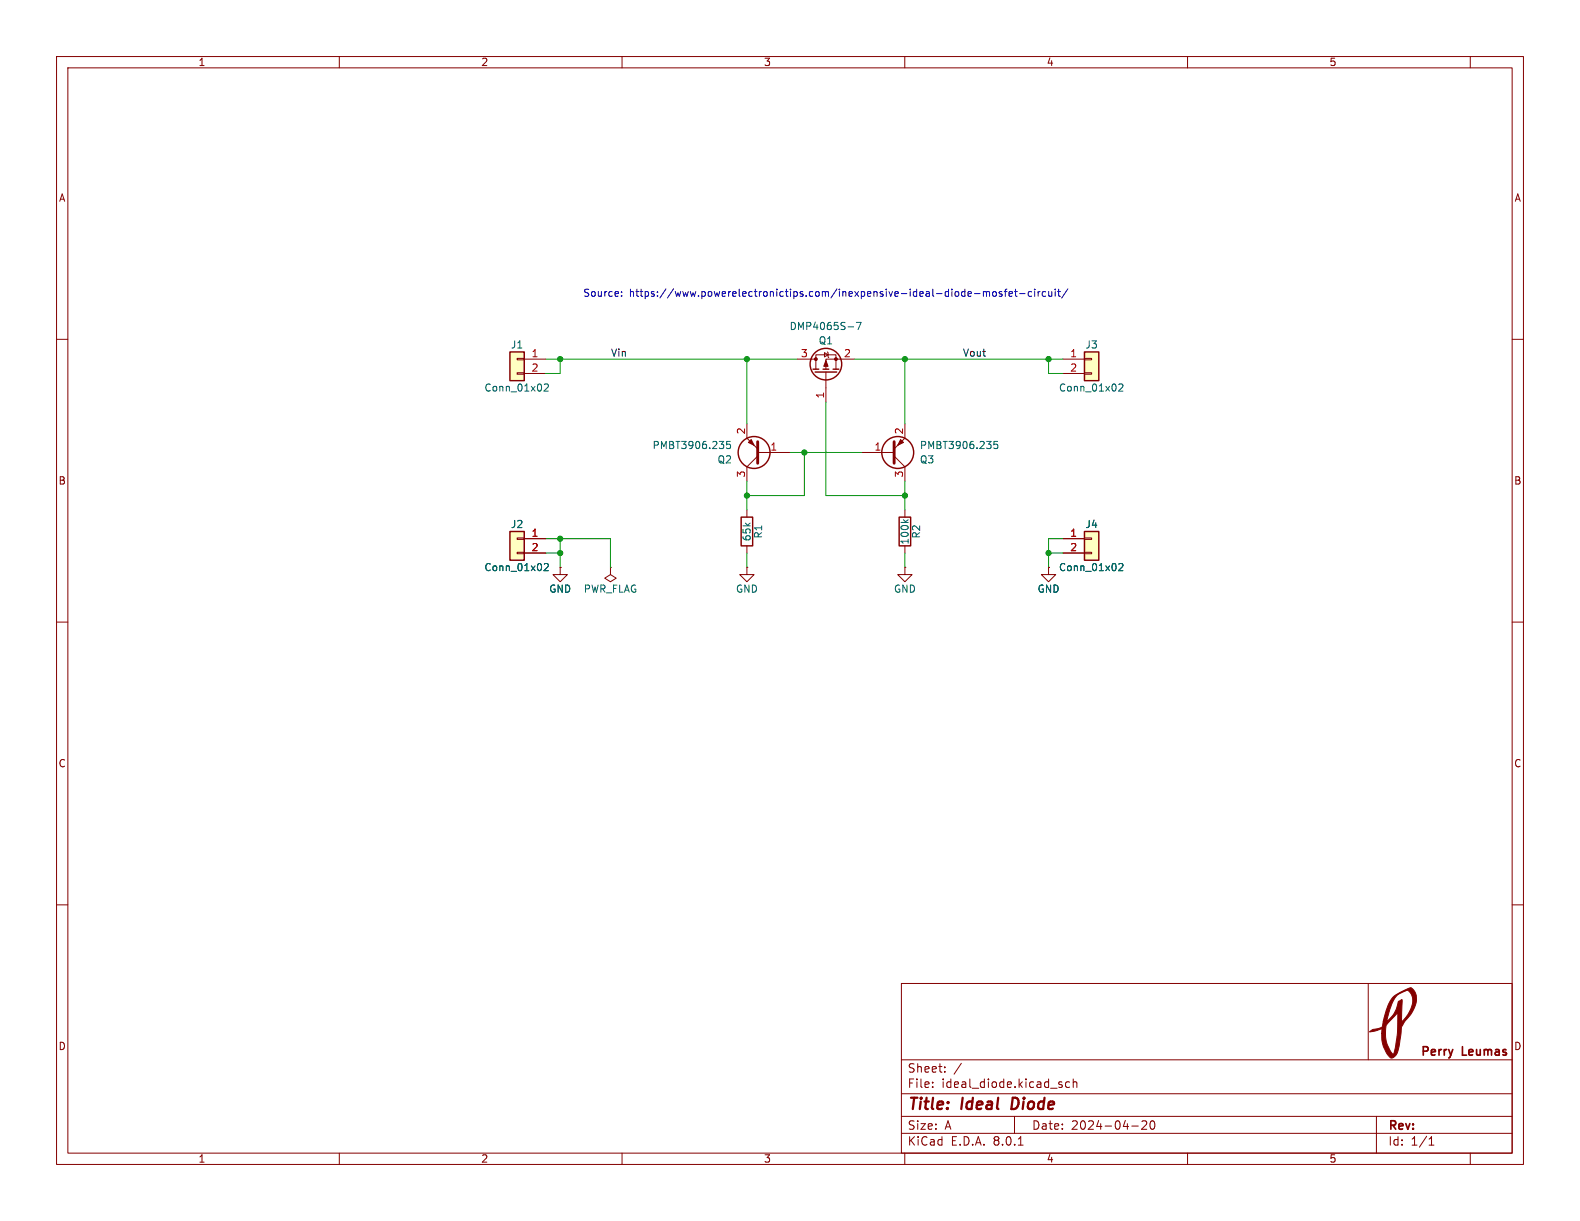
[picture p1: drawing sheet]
<svg xmlns="http://www.w3.org/2000/svg" width="279mm" height="216mm" viewBox="0 0 279 216" stroke-linecap="round" stroke-linejoin="round" font-family="sans-serif">
<g fill="none" stroke="#840000" stroke-width=".18">
<path d="M10 10h259.4v195.9h-259.4zM12 12h255.4v191.9h-255.4zM60 10v2M110 10v2M160 10v2M210 10v2M260 10v2M10 60h2M267.4 60h2M160 90.2v1.2M160 96.5v1.3M10 110h2"/>
<path d="M267.4 110h2M10 160h2M267.4 160h2M159.4 173.9h108v30h-108zM242 173.9v13.5M159.4 197.4h108M159.4 193.4h108M159.4 187.4h108M164.9 192.1v.2M164.9 191.4v.1M167.1 189.4v.2M167.1 188.7v.1"/>
<path d="M170 188l-1.3 1.9M179.4 197.4v3M187.4 191.8l.4 .1 .1 .2-.3 .2h-.2M187.4 191.3l.4 .1M189.1 191.4l-.4-.1-.3 .3v.4l.2 .2h.5M189.8 191.4l.2-.1 .4 .1v.9M189.8 190.8v1.5M200.1 199.1h1.2M201.9 198.3l.6-.1 .2 .1 .1 .3-.9 1.1h.9M203.6 198.3l.1-.1a.81 .81 0 0 1 .6 .6 .81 .81 0 0 1-.3 .8l-.1 .1a.81 .81 0 0 1-.6-.6 .81 .81 0 0 1 .3-.8zM243.4 197.4v6.5M60 203.9v2"/>
<path d="M110 203.9v2M159.4 200.4h108M160 203.9v2M180.1 202.5h.8M210 203.9v2M252.7 202.5h.9M252.7 201.4l.4-.4v1.5M260 203.9v2"/>
</g>
<path d="M179.1 194.1l-.3 2h.5" fill="none" stroke="#840000" stroke-width=".4"/>
<path d="M246.4 176.3l1.1-.8 2-.8a2.58 2.58 0 0 1 .6 3.5l-.7 1.2-.8 1a2.85 2.85 0 0 0-.9 2.5l-.3 2.1a2.54 2.54 0 0 1-1.3 2.1l-.2-.1-.6-.6-.7-1.3-.2-1.2-.1-1.2h.7l.1 1.2 .2 .8 .6 1.1 .5 .7 .3-1.2 .4-2.5 .1-3.8-1.4 1.5a2.09 2.09 0 0 0-.8 2.2h-.7l.1-.8-1.2 .4-1 .2a3.4 3.4 0 0 1 1.8-.7 1.04 1.04 0 0 0 .6-1.2h.7l.2-.2a5.6 5.6 0 0 0 1.8-3.3l.6-.3v3.9l1-1.2a3.6 3.6 0 0 0 .6-3.8 .68 .68 0 0 0-.9-.5l-1.3 .6-.7 .7-.8 1.9-.5 2.2h-.7l.9-2.9z" fill="#840000" stroke="#840000" stroke-width=".18"/>
<path d="M159 91.4h2v5.1h-2z" fill="none" stroke="#840000" stroke-width=".25"/>
<path d="M159.8 91.9l.4 .5M160.6 91.9l-.5 .4" fill="none" stroke="#006464" stroke-width=".18"/>
<path d="M90.2 94h2.5v5.1h-2.5z" fill="#ffffc2"/>
<path d="M91.4 97.7h1.3v.2h-1.3zM91.4 95.1h1.3v.3h-1.3zM92.7 95.3h3.8M92.7 97.8h3.8M99.1 100.3v1.3h1.2l-1.2 1.3-1.3-1.3h1.3M99.1 100.3h.1M107.9 100.3v1.3l1.1 .6-1.1 .7-1-.7 1-.6M107.9 100.3h.1" fill="none" stroke="#840000" stroke-width=".18"/>
<path d="M90.2 94h2.5v5.1h-2.5z" fill="none" stroke="#840000" stroke-width=".25"/>
<path d="M96.2 99.8l.5-.2 .3 .4-.8 .9h.8" fill="none" stroke="#006464" stroke-width=".18"/>
<path d="M90.2 62.2h2.5v5.1h-2.5z" fill="#ffffc2"/>
<g fill="none" stroke="#840000" stroke-width=".18">
<path d="M91.4 65.9h1.3v.3h-1.3zM91.4 63.4h1.3v.2h-1.3zM92.7 63.5h3.8M92.7 66h3.8M132.1 74.9v2.6l1.9 1.9M141 63.5h3.3M144.3 65.3v-2.6h3.5v2.6M145.8 62.4l.6 .3-.6 .4zM146 65.8v5.3M146.3 62.2l.1 .2v.7l.2 .1M151.1 63.5h-5.1v1.8M132.1 90.2v1.2"/>
<path d="M132.1 96.5v1.3M134 80.6l-1.9 2v2.5M134 80h5.7M132.1 100.3v1.3h1.2l-1.2 1.3-1.3-1.3h1.3M132.1 100.3h.1M160 100.3v1.3h1.3l-1.3 1.3-1.3-1.3h1.3M160 100.3h.1"/>
</g>
<g fill="none" stroke="#840000" stroke-width=".25">
<path d="M90.2 62.2h2.5v5.1h-2.5zM143.8 65.3h1M144.1 65.8h3.9M145.5 65.3h1.1M147.3 65.3h1M131.1 91.4h2v5.1h-2z"/>
<circle cx="146" cy="64.4" r="2.79"/>
<circle cx="133.3" cy="80" r="2.82"/>
</g>
<path d="M150 57.8h.9M151.4 57h.9l-.6 1.3M96.2 68l.5-.1 .3 .4-.8 .9h.8M129.1 78h-.6v.7l.1-.2 .5 .1 .1 .2-.1 .4-.2 .1-.4-.1" fill="none" stroke="#006464" stroke-width=".18"/>
<path d="M134 78.1v3.8" fill="none" stroke="#840000" stroke-width=".51"/>
<g fill="#840000" stroke="#840000" stroke-width=".18">
<path d="M132.3 78.2l.5-.5 .5 1z"/>
<path d="M146 63.8l.4 1h-.7z"/>
<circle cx="147.8" cy="63.5" r=".25"/>
<circle cx="144.3" cy="63.5" r=".25"/>
</g>
<path d="M191.8 94h2.5v5.1h-2.5z" fill="#ffffc2"/>
<path d="M160 74.9v2.6l-1.9 1.9M152.4 80h5.7M158.1 80.6l1.9 2v2.5M188 95.3h3.8M188 97.8h3.8M191.8 97.7h1.2v.2h-1.2zM191.8 95.1h1.2v.3h-1.2zM185.4 100.3v1.3h1.3l-1.3 1.3-1.3-1.3h1.3M185.4 100.3h.1" fill="none" stroke="#840000" stroke-width=".18"/>
<g fill="none" stroke="#840000" stroke-width=".25">
<path d="M191.8 94h2.5v5.1h-2.5z"/>
<circle cx="158.7" cy="80" r="2.82"/>
</g>
<path d="M176.4 78h-.6l-.1 .7 .2-.2 .4 .1 .2 .2-.1 .4-.2 .1-.5-.1M197.8 99.8l.5-.2 .3 .4-.8 .9h.8" fill="none" stroke="#006464" stroke-width=".18"/>
<path d="M158.1 78.1v3.8" fill="none" stroke="#840000" stroke-width=".51"/>
<path d="M159.3 77.7l.5 .5-1.1 .5z" fill="#840000" stroke="#840000" stroke-width=".18"/>
<path d="M191.8 62.2h2.5v5.1h-2.5z" fill="#ffffc2"/>
<path d="M188 63.5h3.8M188 66h3.8M191.8 65.9h1.2v.3h-1.2zM191.8 63.4h1.2v.2h-1.2zM92.7 95.3h3.8M92.7 97.8h3.8M188 95.3h3.8M188 97.8h3.8M99.1 100.3h.1M185.4 100.3h.1" fill="none" stroke="#840000" stroke-width=".18"/>
<path d="M191.8 62.2h2.5v5.1h-2.5z" fill="none" stroke="#840000" stroke-width=".25"/>
<path d="M197.8 68l.5-.1 .3 .4-.8 .9h.8M96.2 99.8l.5-.2 .3 .4-.8 .9h.8M197.8 99.8l.5-.2 .3 .4-.8 .9h.8" fill="none" stroke="#006464" stroke-width=".18"/>
<g fill="none" stroke="#0000c2" stroke-width=".18">
<path d="M109.9 52.3v.1M109.9 51.6v.1M171.2 52.2l.2 .2 .3-.1M171.2 51.7l.2-.1h.2l.2 .1v.2l-.6 .1M172.3 51.9h1M173.9 51.7l.4-.1 .1 .1M173.9 51.6v.8M174.4 51.7l.2-.1h.3l.1 .8M174.4 51.7v.7M175.6 51.7l.2-.1 .3 .1 .1 .5-.1 .1-.3 .1-.2-.1zM177.2 51.6h-.3l-.2 .1v.2l.5 .1v.3h-.5M177.6 51.6h.5"/>
<path d="M178.1 51.1l-.3 .2v1.1M178.4 52l.6-.1v-.3h-.4l-.2 .1 .1 .6h.5M179.4 51.6h.5M179.6 51.1v1.1l.3 .2M180.3 51.9h1M182.4 51.6h-.3l-.3 .2 .1 .5h.5M183 51.1v.2M183 51.6v.8M183.6 51.6v.8M183.9 51.6l-.3 .2M184.9 51.6h-.4l-.2 .2 .1 .5h.5M185.5 51.6v.7l.3 .1 .2-.1"/>
<path d="M186 51.6v.8M186.6 51.1v.2M186.6 51.6v.8M187 51.6h.5M187.2 51.1v1.1l.3 .2M188.8 51.1l-1.1 1.6"/>
</g>
<g fill="none" stroke="#009600" stroke-width=".18">
<path d="M96.5 63.5h44.5M99.1 63.5v2.5h-2.6M132.1 63.5v11.4M146 71.1v16.5h14M151.1 63.5h36.9M160 63.5v11.4M185.4 63.5v2.5h2.6M96.5 95.3h11.4v5M96.5 97.8h2.6M99.1 95.3v5M132.1 85.1v5.1M132.1 97.8v2.5"/>
<path d="M139.7 80h12.7M142.2 80v7.6h-10.1M160 85.1v5.1M160 97.8v2.5M185.4 97.8h2.6M188 95.3h-2.6v5"/>
</g>
<g fill="#009600" stroke="#009600" stroke-width=".18">
<circle cx="160" cy="63.5" r=".46"/>
<circle cx="185.4" cy="63.5" r=".46"/>
<circle cx="142.2" cy="80" r=".46"/>
<circle cx="185.4" cy="97.8" r=".46"/>
<circle cx="160" cy="87.6" r=".46"/>
<circle cx="132.1" cy="63.5" r=".46"/>
<circle cx="132.1" cy="87.6" r=".46"/>
<circle cx="99.1" cy="63.5" r=".46"/>
<circle cx="99.1" cy="95.3" r=".46"/>
<circle cx="99.1" cy="97.8" r=".46"/>
</g>
<g font-size="2.8" fill="#840000">
<text x="160.4" y="196.8">Title:</text>
<text x="170.1" y="196.8">Ideal</text>
<text x="179.7" y="196.8">Diode</text>
</g>
<g font-size="2.1" fill="#840000">
<text x="160.4" y="189.9">Sheet:</text>
<text x="251.1" y="187.1">Perry</text>
<text x="258.7" y="187.1">Leumas</text>
<text x="160.4" y="192.6">File:</text>
<text x="166.5" y="192.6">ideal_diode.kicad_sch</text>
<text x="160.4" y="202.8">KiCad</text>
<text x="160.4" y="200">Size:</text>
<text x="167.1" y="200">A</text>
<text x="168.1" y="202.8">E.D.A.</text>
<text x="175.7" y="202.8">8.0.1</text>
<text x="182.4" y="200">Date:</text>
<text x="189.4" y="200">2024-04-20</text>
<text x="245.4" y="200.2">Rev:</text>
<text x="245.4" y="202.8">Id:</text>
<text x="249.5" y="202.8">1/1</text>
</g>
<g font-size="1.8" fill="#840000">
<text x="35" y="11.9">1</text>
<text x="85" y="11.9">2</text>
<text x="135" y="11.9">3</text>
<text x="185" y="11.9">4</text>
<text x="235" y="11.9">5</text>
<text x="10.3" y="35.9">A</text>
<text x="267.7" y="35.9">A</text>
<text x="10.3" y="85.9">B</text>
<text x="267.7" y="85.9">B</text>
<text x="10.3" y="135.9">C</text>
<text x="267.7" y="135.9">C</text>
<text x="10.3" y="185.9">D</text>
<text x="267.7" y="185.9">D</text>
<text x="35" y="205.8">1</text>
<text x="85" y="205.8">2</text>
<text x="135" y="205.8">3</text>
<text x="185" y="205.8">4</text>
<text x="235" y="205.8">5</text>
</g>
<g font-size="1.8" fill="#0000c2">
<text x="103" y="52.7">Source:</text>
<text x="111.3" y="52.7">https://www.powerelectronictips.com/inexpensive-ideal-diode-mosfet-circuit/</text>
</g>
<g font-size="1.8" fill="#006464">
<text x="139.5" y="58.6">DMP4065S-7</text>
<text x="90.2" y="61.8">J1</text>
<text x="144.7" y="61.1">Q1</text>
<text x="191.8" y="61.8">J3</text>
<text x="85.6" y="69.4">Conn_01x02</text>
<text x="187.2" y="69.4">Conn_01x02</text>
<text x="115.3" y="79.6">PMBT3906.235</text>
<text x="126.8" y="82.1">Q2</text>
<text x="162.6" y="79.6">PMBT3906.235</text>
<text x="162.6" y="82.1">Q3</text>
<text x="90.2" y="93.6">J2</text>
<text x="132.9" y="95.8" transform="rotate(-90 132.9 95.8)">65k</text>
<text x="135" y="95.3" transform="rotate(-90 135 95.3)">R1</text>
<text x="162.9" y="95.3" transform="rotate(-90 162.9 95.3)">R2</text>
<text x="191.8" y="93.6">J4</text>
<text x="85.6" y="101.2">Conn_01x02</text>
<text x="160.9" y="96.4" transform="rotate(-90 160.9 96.4)">100k</text>
<text x="187.2" y="101.2">Conn_01x02</text>
<text x="97" y="105">GND</text>
<text x="103.1" y="105">PWR_FLAG</text>
<text x="130" y="105">GND</text>
<text x="158" y="105">GND</text>
<text x="183.4" y="105">GND</text>
</g>
<g font-size="1.8" fill="#a90000">
<text x="93.9" y="63.2">1</text>
<text x="93.9" y="65.8">2</text>
<text x="141.5" y="63.2">3</text>
<text x="149.2" y="63.2">2</text>
<text x="189.2" y="63.2">1</text>
<text x="189.2" y="65.8">2</text>
<text x="145.8" y="70.6" transform="rotate(-90 145.8 70.6)">1</text>
<text x="131.8" y="76.9" transform="rotate(-90 131.8 76.9)">2</text>
<text x="159.8" y="76.9" transform="rotate(-90 159.8 76.9)">2</text>
<text x="136.1" y="79.8">1</text>
<text x="154.6" y="79.8">1</text>
<text x="131.8" y="84.5" transform="rotate(-90 131.8 84.5)">3</text>
<text x="159.8" y="84.5" transform="rotate(-90 159.8 84.5)">3</text>
<text x="93.9" y="95">1</text>
<text x="189.2" y="95">1</text>
<text x="93.9" y="97.5">2</text>
<text x="189.2" y="97.5">2</text>
</g>
<g font-size="1.8" fill="#0f0f0f">
<text x="107.9" y="63.2">Vin</text>
<text x="170.2" y="63.2">Vout</text>
</g>
</svg>
